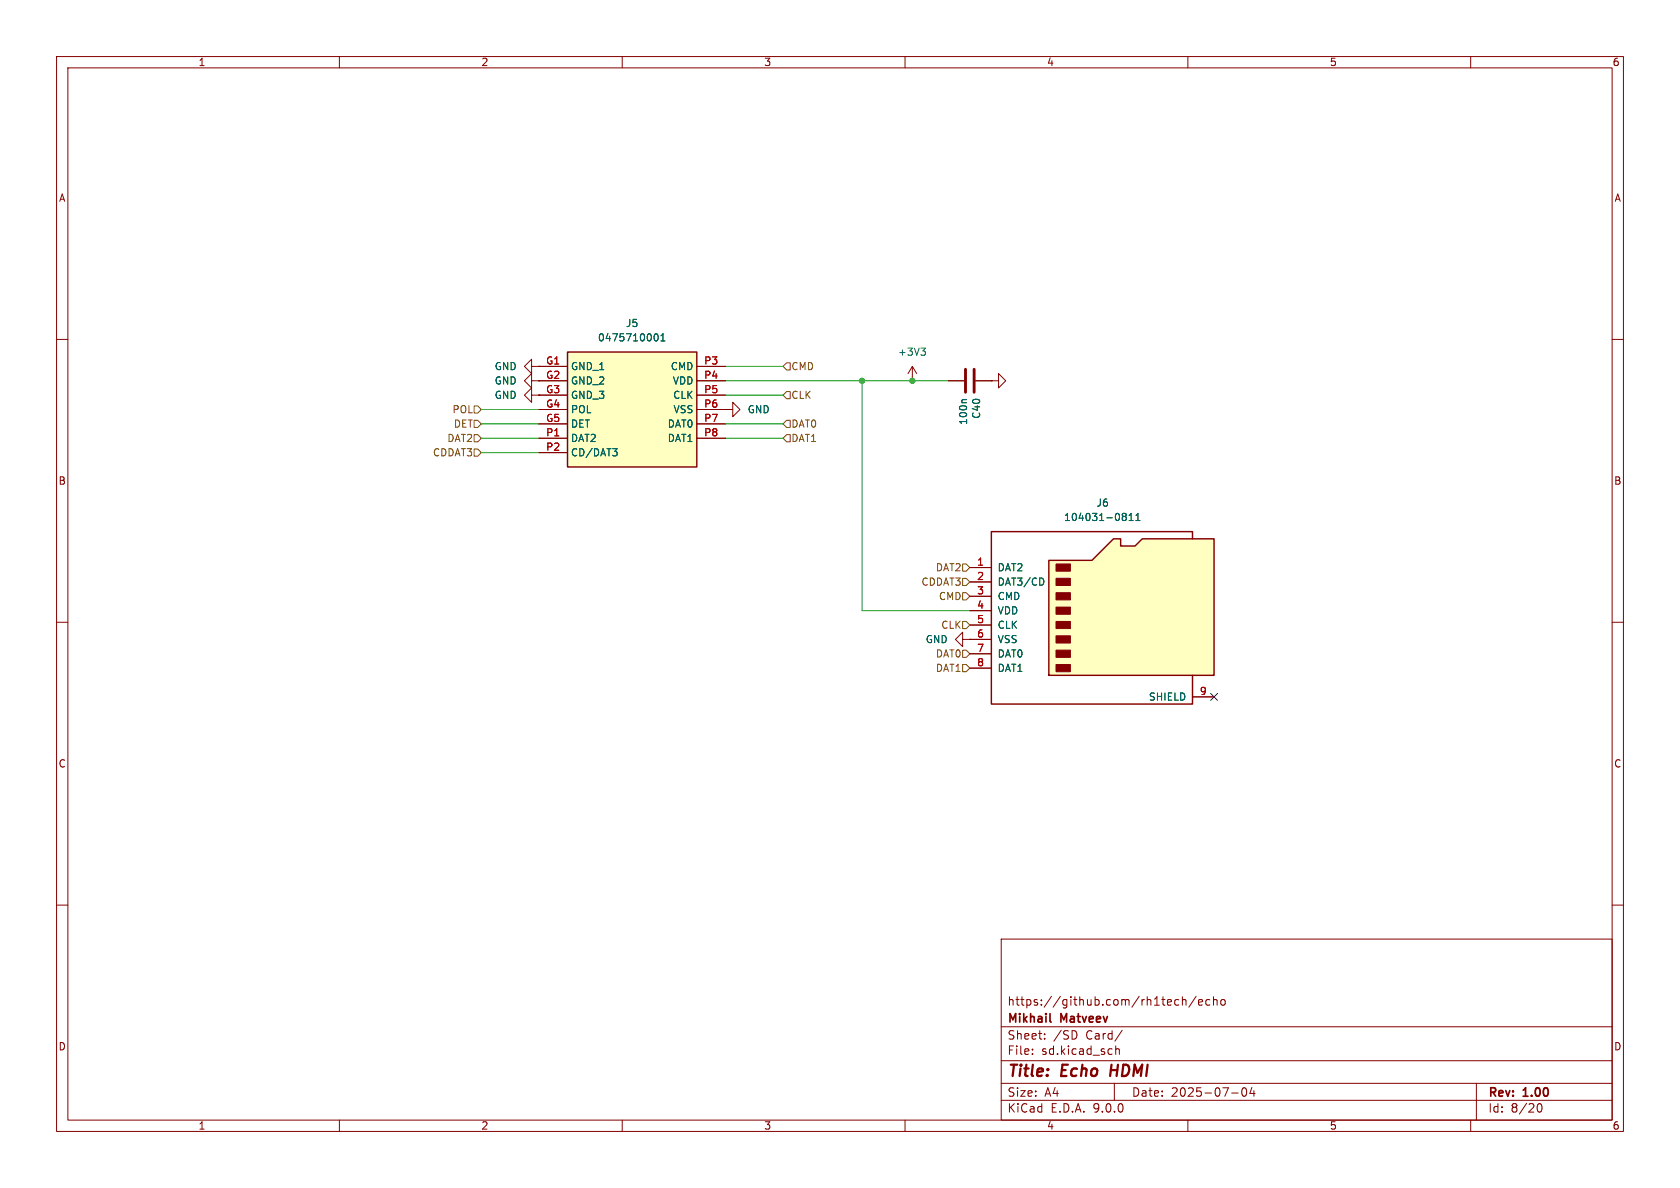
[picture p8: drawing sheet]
<svg xmlns="http://www.w3.org/2000/svg" width="297mm" height="210mm" viewBox="0 0 297 210" stroke-linecap="round" stroke-linejoin="round" font-family="sans-serif">
<g fill="none" stroke="#840000" stroke-width=".18">
<path d="M10 10h277v190h-277zM12 12h273v186h-273zM60 10v2M110 10v2M160 10v2M210 10v2M260 10v2M10 60h2M128.3 72.4h1.2v-1.3l1.3 1.3-1.3 1.3v-1.3M128.3 72.4h.1M161.3 67.3h.1M161.3 64.8l-.8 1.2"/>
<path d="M161.3 64.8l.8 1.2M161.3 64.8v2.5M175.3 67.3h1.2v-1.3l1.3 1.3-1.3 1.3v-1.3M175.3 67.3h.1M285 60h2M10 110h2M170.2 113v-1.2l-1.3 1.2 1.3 1.3v-1.3h1.2M171.4 113h.1M285 110h2M10 160h2M177 166h108v32h-108zM207.7 177.6l.3 .1 .4-.1"/>
<path d="M208.4 176.8l-.4-.1-.3 .1M209 176.8l.2-.1 .4 .1 .1 .9M209 176.2v1.5M211.5 176.1l-1.3 2M211.9 177.2l.7-.1-.1-.3-.4-.1-.2 .2 .1 .7h.5M213.9 176.8l-.4-.1-.3 .3v.4l.1 .2h.6M214.5 176.8l.2-.1 .4 .1 .1 .9M214.5 176.2v1.5M215.9 176.8l.2-.1 .4 .1 .1 .6-.1 .2-.4 .1-.2-.1zM285 160h2M60 198v2M110 198v2"/>
<path d="M160 198v2M177 194.5h108M177 191.5h108M177 187.5h108M177 181.5h108M182.5 186.3v.1M182.5 185.5v.1M184.7 183.6v.1M184.7 182.8v.1M190.3 182.6v.7M197 191.5v3M197.2 184.9v1.5"/>
<path d="M197.2 185.5l.3-.1 .3 .1 .1 .9M198.4 182.1l-1.3 2M210 198v2M217.7 193.2h1.2M219.7 192.4l.2-.1a.81 .81 0 0 1 .6 .6 .81 .81 0 0 1-.3 .8l-.2 .1a.81 .81 0 0 1-.3-1.4zM221.3 192.2l-.3 1.1h.9M221.7 192.8v1M260 198v2M261 191.5v6.5M271.7 195.7l.2-.5 .2-.1a.81 .81 0 0 1 .6 .6 .81 .81 0 0 1-.3 .8h-.4l-.3-.5"/>
</g>
<path d="M196.5 188.2l-.2 2" fill="none" stroke="#840000" stroke-width=".4"/>
<path d="M185.6 180.5l.2 .2" fill="none" stroke="#840000" stroke-width=".3"/>
<path d="M162.8 61.5h.8l-.4 .5M163.3 62l.3 .3v.3l-.3 .2" fill="none" stroke="#006464" stroke-width=".18"/>
<path d="M185.4 99.1h7.6l3.8-3.8h1.3v1.2h2.6l1.2-1.2h12.7v24.1h-29.2z" fill="#ffffc2"/>
<path d="M185.4 99.1h7.6l3.8-3.8h1.3v1.2h2.6l1.2-1.2h12.7v24.1h-29.2zM210.8 95.3v-1.3h-35.5v30.5h35.5v-5.1" fill="none" stroke="#840000" stroke-width=".25"/>
<g fill="#840000" stroke="#840000" stroke-width=".18">
<path d="M186.7 99.7h2.5v1.3h-2.5z"/>
<path d="M186.7 102.2h2.5v1.3h-2.5z"/>
<path d="M186.7 104.8h2.5v1.2h-2.5z"/>
<path d="M186.7 107.3h2.5v1.3h-2.5z"/>
<path d="M186.7 109.9h2.5v1.2h-2.5z"/>
<path d="M186.7 112.4h2.5v1.3h-2.5z"/>
<path d="M186.7 114.9h2.5v1.3h-2.5z"/>
<path d="M186.7 117.5h2.5v1.2h-2.5z"/>
</g>
<g fill="none" stroke="#840000" stroke-width=".18">
<path d="M94 64.8v-1.3l-1.3 1.3 1.3 1.2v-1.2h1.2M94 69.9v-1.3l-1.3 1.3 1.3 1.2v-1.2h1.2M95.2 64.8h.1M95.2 69.9h.1M167.6 67.3h2.8M172.5 67.3h2.8M171.4 100.3h3.9M171.4 102.9h3.9M171.4 105.4h3.9M171.4 108h3.9M171.4 110.5h3.9M171.4 113h3.9"/>
<path d="M171.4 115.6h3.9M171.4 118.1h3.9M210.8 123.2h3.8"/>
</g>
<path d="M170.9 70.6h-.7l-.2 .2M198.6 90.7h.3l.2 .3-.2 .3M198.6 91.3h.3M198.9 91.3l.2 .2v.3l-.1 .2h-.4M199.6 92h.7M199.6 91.1l.4-.4v1.3M200.8 92h.7M200.8 91.1l.4-.4v1.3M184.3 102.2l.2 .5-.2 .7" fill="none" stroke="#006464" stroke-width=".18"/>
<path d="M170.7 65.3v4M172.2 65.3v4" fill="none" stroke="#840000" stroke-width=".51"/>
<path d="M100.3 62.2h22.9v20.4h-22.9z" fill="#ffffc2"/>
<path d="M100.3 62.2h22.9v20.4h-22.9z" fill="none" stroke="#840000" stroke-width=".25"/>
<g fill="none" stroke="#840000" stroke-width=".18">
<path d="M94 67.3v-1.3l-1.3 1.3 1.3 1.3v-1.3h1.2M95.2 67.3h.1M95.2 69.9h.1M95.2 64.8h.1M95.2 64.8h5.1M95.2 67.3h5.1M95.2 69.9h5.1M95.2 72.4h5.1M95.2 74.9h5.1M95.2 77.5h5.1M123.2 64.8h5.1M123.2 67.3h5.1"/>
<path d="M123.2 69.9h5.1M123.2 72.4h5.1M123.2 74.9h5.1M123.2 77.5h5.1M128.3 72.4h.1M167.6 67.3h2.8M172.5 67.3h2.8M175.3 67.3h.1M95.2 80h5.1M171.4 113h.1M171.4 100.3h3.9M171.4 102.9h3.9"/>
<path d="M171.4 105.4h3.9M171.4 108h3.9M171.4 110.5h3.9M171.4 113h3.9M171.4 115.6h3.9M171.4 118.1h3.9M210.8 123.2h3.8"/>
</g>
<g fill="none" stroke="#006464" stroke-width=".18">
<path d="M115.7 59.2l.2-.2a.68 .68 0 0 1 .5 .6 .68 .68 0 0 1-.5 .7l-.2-.3M116.8 59.4l.4-.4v1.3M108.3 79.3h.8l-.4 .5M108.9 79.8l.2 .2v.3l-.2 .3M116.8 60.3h.8M170.9 70.6h-.7l-.2 .2M198.6 90.7h.3l.2 .3-.2 .3M198.6 91.3h.3M198.9 91.3l.2 .2v.3l-.1 .2h-.4M199.6 92h.7M199.6 91.1l.4-.4v1.3M200.8 92h.7"/>
<path d="M200.8 91.1l.4-.4v1.3M184.3 102.2l.2 .5-.2 .7"/>
</g>
<g fill="none" stroke="#725600" stroke-width=".18">
<path d="M83.8 74.3h.7l.6 .6-.6 .7h-.7zM83.8 79.4h.7l.6 .6-.6 .6h-.7zM83.8 76.8h.7l.6 .7-.6 .6h-.7zM83.8 71.8h.7l.6 .6-.6 .6h-.7zM139.1 69.2h.6v1.3h-.6l-.7-.6zM139.1 64.1h.6v1.3h-.6l-.7-.6zM139.1 74.3h.6v1.3h-.6l-.7-.7zM139.1 76.8h.6v1.3h-.6l-.7-.6zM170.2 99.7h.6l.6 .6-.6 .7h-.6zM170.2 114.9h.6l.6 .7-.6 .6h-.6zM170.2 117.5h.6l.6 .6-.6 .6h-.6zM170.2 109.9h.6l.6 .6-.6 .6h-.6z"/>
<path d="M170.2 102.2h.6l.6 .7-.6 .6h-.6zM170.2 104.8h.6l.6 .6-.6 .6h-.6z"/>
</g>
<path d="M85.1 77.5h10.1M85.1 72.4h10.1M85.1 74.9h10.1M128.3 67.3h39.3M128.3 77.5h10.1M128.3 74.9h10.1M128.3 69.9h10.1M128.3 64.8h10.1M152.4 67.3v40.7h19M85.1 80h10.1" fill="none" stroke="#009600" stroke-width=".18"/>
<path d="M214 122.6l1.2 1.2M215.2 122.6l-1.2 1.2" fill="none" stroke="#000084" stroke-width=".18"/>
<g fill="#009600" stroke="#009600" stroke-width=".18">
<circle cx="161.3" cy="67.3" r=".46"/>
<circle cx="152.4" cy="67.3" r=".46"/>
</g>
<g font-size="2.8" fill="#840000">
<text x="178" y="190.9">Title:</text>
<text x="187.7" y="190.9">Echo</text>
<text x="197.1" y="190.9">HDMI</text>
</g>
<g font-size="2.1" fill="#840000">
<text x="178" y="178">https://github.com/rh1tech/echo</text>
<text x="178" y="184">Sheet:</text>
<text x="178" y="181.2">Mikhail</text>
<text x="186.2" y="184">/SD</text>
<text x="187.6" y="181.2">Matveev</text>
<text x="192" y="184">Card/</text>
<text x="178" y="186.7">File:</text>
<text x="184.1" y="186.7">sd.kicad_sch</text>
<text x="178" y="196.9">KiCad</text>
<text x="178" y="194.1">Size:</text>
<text x="184.7" y="194.1">A4</text>
<text x="185.7" y="196.9">E.D.A.</text>
<text x="193.3" y="196.9">9.0.0</text>
<text x="200" y="194.1">Date:</text>
<text x="207" y="194.1">2025-07-04</text>
<text x="263" y="194.3">Rev:</text>
<text x="263" y="196.9">Id:</text>
<text x="267.1" y="196.9">8/20</text>
<text x="269.4" y="194.3">1.00</text>
</g>
<g font-size="1.8" fill="#840000">
<text x="35" y="11.9">1</text>
<text x="85" y="11.9">2</text>
<text x="135" y="11.9">3</text>
<text x="185" y="11.9">4</text>
<text x="235" y="11.9">5</text>
<text x="285" y="11.9">6</text>
<text x="10.3" y="35.9">A</text>
<text x="285.3" y="35.9">A</text>
<text x="10.3" y="85.9">B</text>
<text x="285.3" y="85.9">B</text>
<text x="10.3" y="135.9">C</text>
<text x="285.3" y="135.9">C</text>
<text x="10.3" y="185.9">D</text>
<text x="285.3" y="185.9">D</text>
<text x="35" y="199.9">1</text>
<text x="85" y="199.9">2</text>
<text x="135" y="199.9">3</text>
<text x="185" y="199.9">4</text>
<text x="235" y="199.9">5</text>
<text x="285" y="199.9">6</text>
</g>
<g font-size="1.8" fill="#006464">
<text x="110.6" y="58">J5</text>
<text x="87.4" y="65.6">GND</text>
<text x="100.8" y="65.6">GND_1</text>
<text x="105.6" y="60.6">0475710001</text>
<text x="118.5" y="65.6">CMD</text>
<text x="158.6" y="63.1">+3V3</text>
<text x="87.4" y="70.7">GND</text>
<text x="87.4" y="68.2">GND</text>
<text x="100.8" y="68.2">GND_2</text>
<text x="100.8" y="70.7">GND_3</text>
<text x="118.9" y="68.2">VDD</text>
<text x="118.9" y="70.7">CLK</text>
<text x="100.8" y="73.3">POL</text>
<text x="100.8" y="75.8">DET</text>
<text x="117.9" y="75.8">DAT0</text>
<text x="119" y="73.3">VSS</text>
<text x="132.1" y="73.3">GND</text>
<text x="171.2" y="75.2" transform="rotate(-90 171.2 75.2)">100n</text>
<text x="173.5" y="74.1" transform="rotate(-90 173.5 74.1)">C40</text>
<text x="100.8" y="78.3">DAT2</text>
<text x="100.8" y="80.9">CD/DAT3</text>
<text x="117.9" y="78.3">DAT1</text>
<text x="193.8" y="89.8">J6</text>
<text x="188" y="92.3">104031-0811</text>
<text x="176.3" y="101.2">DAT2</text>
<text x="176.3" y="103.7">DAT3/CD</text>
<text x="176.3" y="106.3">CMD</text>
<text x="163.6" y="113.9">GND</text>
<text x="176.3" y="108.8">VDD</text>
<text x="176.3" y="111.4">CLK</text>
<text x="176.3" y="113.9">VSS</text>
<text x="176.3" y="116.4">DAT0</text>
<text x="176.3" y="119">DAT1</text>
<text x="203" y="124.1">SHIELD</text>
</g>
<g font-size="1.8" fill="#a90000">
<text x="96.4" y="64.5">G1</text>
<text x="124.4" y="64.5">P3</text>
<text x="96.4" y="67.1">G2</text>
<text x="96.4" y="69.6">G3</text>
<text x="124.4" y="67.1">P4</text>
<text x="124.4" y="69.6">P5</text>
<text x="96.4" y="72.1">G4</text>
<text x="96.4" y="74.7">G5</text>
<text x="96.4" y="77.2">P1</text>
<text x="124.4" y="72.1">P6</text>
<text x="124.4" y="74.7">P7</text>
<text x="124.4" y="77.2">P8</text>
<text x="96.4" y="79.8">P2</text>
<text x="172.6" y="100.1">1</text>
<text x="172.6" y="102.6">2</text>
<text x="172.6" y="105.2">3</text>
<text x="172.6" y="107.7">4</text>
<text x="172.6" y="110.2">5</text>
<text x="172.6" y="112.8">6</text>
<text x="172.6" y="115.3">7</text>
<text x="172.6" y="117.9">8</text>
<text x="212" y="122.9">9</text>
</g>
<g font-size="1.8" fill="#725600">
<text x="139.8" y="65.6">CMD</text>
<text x="139.8" y="70.7">CLK</text>
<text x="79.9" y="73.3">POL</text>
<text x="80.1" y="75.8">DET</text>
<text x="139.8" y="75.8">DAT0</text>
<text x="76.4" y="80.9">CDDAT3</text>
<text x="79" y="78.3">DAT2</text>
<text x="139.8" y="78.3">DAT1</text>
<text x="165.3" y="101.2">DAT2</text>
<text x="162.8" y="103.7">CDDAT3</text>
<text x="165.9" y="106.3">CMD</text>
<text x="166.3" y="111.4">CLK</text>
<text x="165.3" y="116.4">DAT0</text>
<text x="165.3" y="119">DAT1</text>
</g>
</svg>
